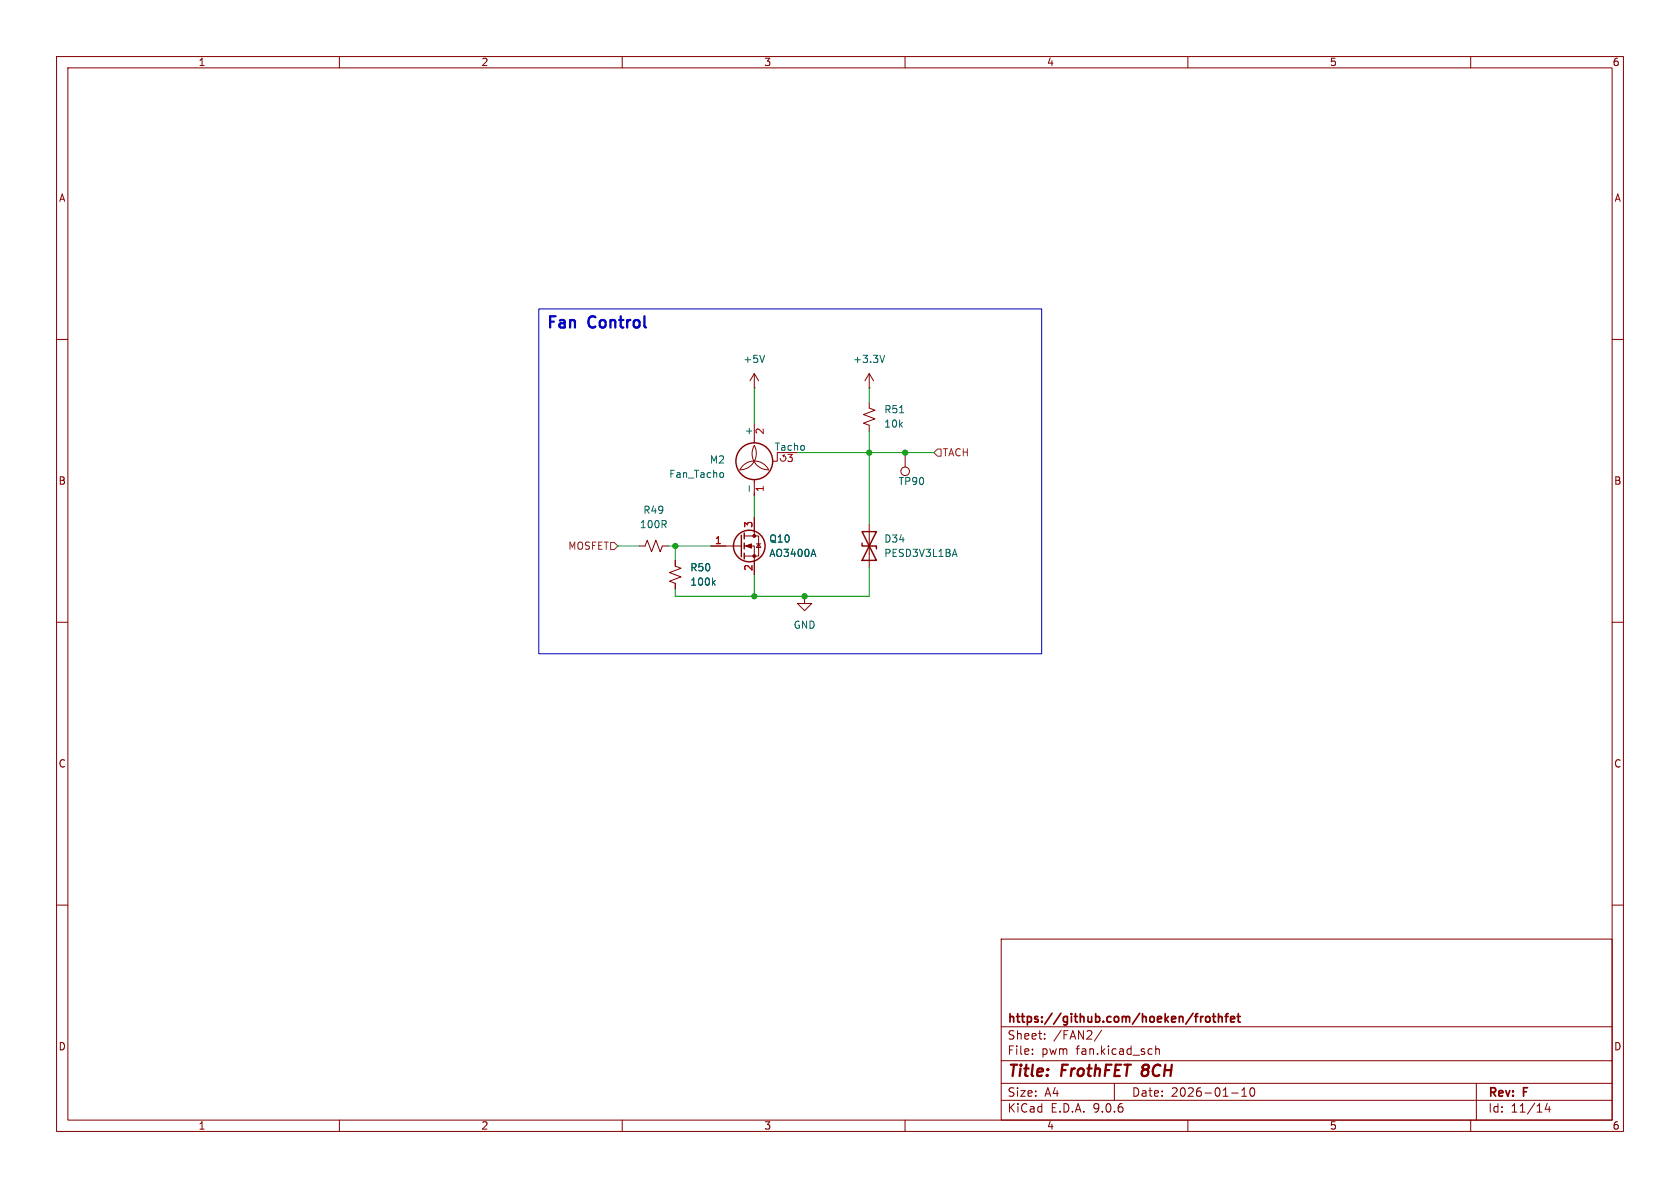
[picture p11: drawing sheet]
<svg xmlns="http://www.w3.org/2000/svg" width="297mm" height="210mm" viewBox="0 0 297 210" stroke-linecap="round" stroke-linejoin="round" font-family="sans-serif">
<g fill="none" stroke="#840000" stroke-width=".18">
<path d="M10 10h277v190h-277zM12 12h273v186h-273zM60 10v2M110 10v2M160 10v2M210 10v2M260 10v2M10 60h2M133.3 68.6h.1M133.3 78.7a2.92 2.92 0 0 1-2.5 4.4 2.84 2.84 0 0 1 2.5-1.6 2.84 2.84 0 0 1 2.6 1.6 2.86 2.86 0 0 1-2.6-4.4zM133.3 66l-.7 1.3M133.3 66l.8 1.3"/>
<path d="M133.3 66v2.6M133.3 74.9v3.4M153.7 68.6h.1M153.7 71.1v1l1 .4-2 .8 2 .7-2 .8 1 .4v1M153.7 66l-.8 1.3M153.7 66l.7 1.3M153.7 66v2.6M285 60h2M113 96.5h1l.4-1 .8 2 .8-2 .7 2 .4-1h1M119.4 99.1v1l1 .4-2 .7 2 .8-2 .7 1 .4v1M125.7 96.5h5.4M131.6 94.7h2.5v3.6h-2.5"/>
<path d="M131.6 96.5h1.7v5.1M133.3 84.8v2.8M133.3 91.4v3.3M133.7 96.1h.8M134.1 96.1l.4 .7h-.8zM137.4 80v1.5h-.7M138.4 80.5l.3 .1 .2 .3-.1 .5-.5 .1-.3-.2-.1-.3M138.4 80.5l.2 .3M138.7 80.4l-.3 .1M153.7 92.7v7.6M160 80v2.6M10 110h2"/>
<path d="M142.2 105.4v1.3h1.3l-1.3 1.3-1.2-1.3h1.2M142.2 105.4h.1M285 110h2M10 160h2M177 166h108v32h-108zM285 160h2M60 198v2M110 198v2M160 198v2M177 194.5h108M177 191.5h108M177 187.5h108"/>
<path d="M177 181.5h108M182.5 186.3v.1M182.5 185.5v.1M184.7 183.6v.1M184.7 182.8v.1M194.7 182.1l-1.2 2M197 191.5v3M204.3 184.9v1.5M204.3 185.5l.2-.1 .4 .1 .1 .9M210 198v2M217.7 193.2h1.2M219.5 193.8h.9"/>
<path d="M219.5 192.7l.5-.4v1.5M221.1 192.4l.2-.1a.81 .81 0 0 1 .6 .6 .81 .81 0 0 1-.3 .8l-.1 .1a.81 .81 0 0 1-.4-1.4zM260 198v2M261 191.5v6.5M273.5 195l-.3 1.1h.9M273.9 195.6v1"/>
<circle cx="160" cy="83.3" r=".76"/>
</g>
<path d="M202 189.3l-.2 .5 .2 .3" fill="none" stroke="#840000" stroke-width=".4"/>
<path d="M212.6 179.7h.1M213.3 179.8l.3-.1 .3 .3v.4l-.3 .3-.3-.1-.2-.2v-.4zM214.3 179.7h.6M214.6 179.2v1.3l.3 .2M215.4 179.8l.2-.1 .4 .1 .1 .9M215.4 179.2v1.5M216.6 179.7h.5M217.1 179.2l-.3 .2v1.3M218.7 179.7h.6M218.9 179.2v1.3l.4 .2M217.6 180.2l.7-.2-.1-.2-.4-.1-.2 .2v.7h.6" fill="none" stroke="#840000" stroke-width=".3"/>
<path d="M135.2 62.8l-.5 1.3M156.4 62.8l-.4 1.3M159 73h.8M127.7 83.6l.2 .2v.4l-.2 .2M132.4 85.9v.9M143.8 97.1l.4 1.3M168.8 97.1l.4 1.3M126.1 103l.3 .4M126.4 102.6l-.4 .5" fill="none" stroke="#006464" stroke-width=".18"/>
<g fill="none" stroke="#840000" stroke-width=".25">
<path d="M131.1 94.6v3.8M131.6 94.2v1.1M131.6 96v1M131.6 97.8v1M152.4 94h2.5l-2.5 5.1h2.5zM152.4 96v.5h2.5v.5"/>
<circle cx="132.5" cy="96.5" r="2.79"/>
<circle cx="133.3" cy="81.5" r="3.3"/>
</g>
<g fill="#840000" stroke="#840000" stroke-width=".18">
<path d="M131.8 96.5l1-.4v.8z"/>
<circle cx="133.3" cy="94.7" r=".25"/>
<circle cx="133.3" cy="98.3" r=".25"/>
</g>
<path d="M165.7 79.4h.7v1.2h-.7l-.6-.6zM107.9 95.9h.7l.6 .6-.6 .7h-.7z" fill="none" stroke="#725600" stroke-width=".18"/>
<path d="M133.3 68.6v6.3M153.7 68.6v2.5M153.7 76.2v16.5M109.2 96.5h3.8M118.1 96.5h7.6M119.4 96.5v2.6M133.3 87.6v3.8M141 80h24.1M133.3 101.6v3.8M153.7 100.3v5.1h-34.3v-1.3" fill="none" stroke="#009600" stroke-width=".18"/>
<path d="M95.2 54.6h88.9v61h-88.9z" fill="none" stroke="#0000c2" stroke-width=".18"/>
<g fill="#009600" stroke="#009600" stroke-width=".18">
<circle cx="119.4" cy="96.5" r=".46"/>
<circle cx="142.2" cy="105.4" r=".46"/>
<circle cx="153.7" cy="80" r=".46"/>
<circle cx="160" cy="80" r=".46"/>
<circle cx="133.3" cy="105.4" r=".46"/>
</g>
<g font-size="2.8" fill="#0000c2">
<text x="96.5" y="58.2">Fan</text>
<text x="104.2" y="58.2">Control</text>
</g>
<g font-size="2.8" fill="#840000">
<text x="178" y="190.9">Title:</text>
<text x="187.7" y="190.9">FrothFET</text>
<text x="202.7" y="190.9">8CH</text>
</g>
<g font-size="2.1" fill="#840000">
<text x="178" y="184">Sheet:</text>
<text x="178" y="181.2">https://github.com/hoeken/frothfet</text>
<text x="186.2" y="184">/FAN2/</text>
<text x="178" y="186.7">File:</text>
<text x="184.1" y="186.7">pwm</text>
<text x="190.3" y="186.7">fan.kicad_sch</text>
<text x="178" y="196.9">KiCad</text>
<text x="178" y="194.1">Size:</text>
<text x="184.7" y="194.1">A4</text>
<text x="185.7" y="196.9">E.D.A.</text>
<text x="193.3" y="196.9">9.0.6</text>
<text x="200" y="194.1">Date:</text>
<text x="207" y="194.1">2026-01-10</text>
<text x="263" y="194.3">Rev:</text>
<text x="263" y="196.9">Id:</text>
<text x="267.1" y="196.9">11/14</text>
<text x="269.4" y="194.3">F</text>
</g>
<g font-size="1.8" fill="#840000">
<text x="35" y="11.9">1</text>
<text x="85" y="11.9">2</text>
<text x="135" y="11.9">3</text>
<text x="185" y="11.9">4</text>
<text x="235" y="11.9">5</text>
<text x="285" y="11.9">6</text>
<text x="10.3" y="35.9">A</text>
<text x="285.3" y="35.9">A</text>
<text x="10.3" y="85.9">B</text>
<text x="285.3" y="85.9">B</text>
<text x="10.3" y="135.9">C</text>
<text x="285.3" y="135.9">C</text>
<text x="10.3" y="185.9">D</text>
<text x="285.3" y="185.9">D</text>
<text x="35" y="199.9">1</text>
<text x="85" y="199.9">2</text>
<text x="135" y="199.9">3</text>
<text x="185" y="199.9">4</text>
<text x="235" y="199.9">5</text>
<text x="285" y="199.9">6</text>
</g>
<g font-size="1.8" fill="#006464">
<text x="131.3" y="64.4">+5V</text>
<text x="150.7" y="64.4">+3.3V</text>
<text x="156.2" y="75.8">10k</text>
<text x="156.2" y="73.3">R51</text>
<text x="125.4" y="82.1">M2</text>
<text x="136.8" y="79.8">Tacho</text>
<text x="118.2" y="84.7">Fan_Tacho</text>
<text x="158.8" y="86">TP90</text>
<text x="113" y="93.6">100R</text>
<text x="113.6" y="91">R49</text>
<text x="121.9" y="101.2">R50</text>
<text x="135.9" y="96.1">Q10</text>
<text x="135.9" y="98.7">AO3400A</text>
<text x="156.2" y="98.7">PESD3V3L1BA</text>
<text x="156.2" y="96.1">D34</text>
<text x="121.9" y="103.7">100k</text>
<text x="140.2" y="111.4">GND</text>
</g>
<g font-size="1.8" fill="#a90000">
<text x="133.1" y="77.1" transform="rotate(-90 133.1 77.1)">+</text>
<text x="135.3" y="76.9" transform="rotate(-90 135.3 76.9)">2</text>
<text x="139" y="82">3</text>
<text x="135.3" y="87.1" transform="rotate(-90 135.3 87.1)">1</text>
<text x="133.1" y="93.4" transform="rotate(-90 133.1 93.4)">3</text>
<text x="126.3" y="96.3">1</text>
<text x="133.1" y="101" transform="rotate(-90 133.1 101)">2</text>
</g>
<g font-size="1.8" fill="#725600">
<text x="166.6" y="80.9">TACH</text>
<text x="100.4" y="97.4">MOSFET</text>
</g>
</svg>
